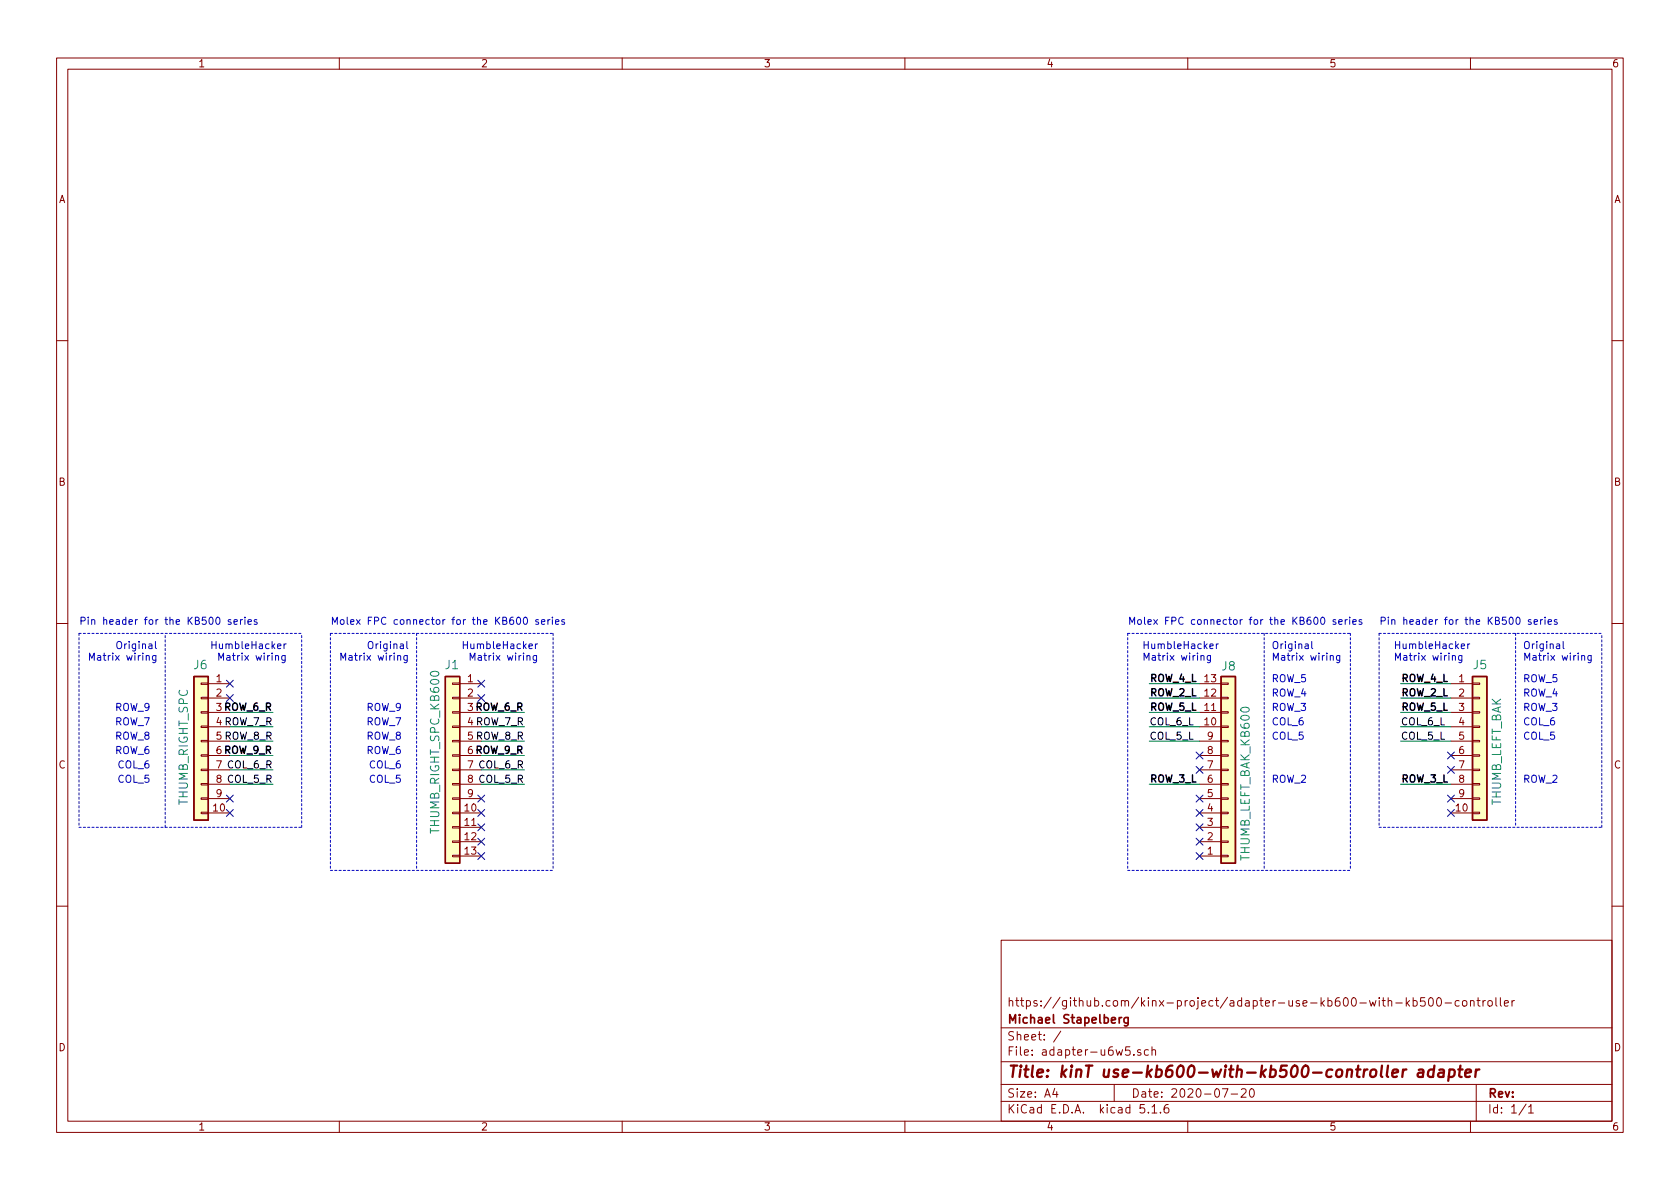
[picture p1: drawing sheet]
EESchema Schematic File Version 4
EELAYER 30 0
EELAYER END
$Descr A4 11693 8268
encoding utf-8
Sheet 1 1
Title "kinT use-kb600-with-kb500-controller adapter"
Date "2020-07-20"
Rev ""
Comp "Michael Stapelberg"
Comment1 "https://github.com/kinx-project/adapter-use-kb600-with-kb500-controller"
Comment2 ""
Comment3 ""
Comment4 ""
$EndDescr
$Comp
L Connector_Generic:Conn_01x10 J6
U 1 1
P 1400 5150
F 0 "J6" H 1350 5650 59  0000 L BNN
F 1 "THUMB_RIGHT_SPC" V 1550 4700 59  0000 L BNN
F 2 "Connector_PinHeader_2.54mm:PinHeader_1x10_P2.54mm_Vertical" H 1400 5150 50  0001 C CNN
F 3 "" H 1400 5150 50  0001 C CNN
	1    1400 5150
	-1   0    0    -1  
$EndComp
NoConn ~ 1600 5650
NoConn ~ 1600 5550
NoConn ~ 1600 4850
NoConn ~ 1600 4750
NoConn ~ 10100 5250
NoConn ~ 10100 5350
NoConn ~ 10100 5550
NoConn ~ 10100 5650
Text Label 9750 4750 0    50   ~ 10
ROW_4_L
Text Label 9750 4950 0    50   ~ 10
ROW_5_L
$Comp
L Connector_Generic:Conn_01x10 J5
U 1 1
P 10300 5150
F 0 "J5" H 10250 5650 59  0000 L BNN
F 1 "THUMB_LEFT_BAK" V 10450 4700 59  0000 L BNN
F 2 "Connector_PinHeader_2.54mm:PinHeader_1x10_P2.54mm_Vertical" H 10300 5150 50  0001 C CNN
F 3 "" H 10300 5150 50  0001 C CNN
	1    10300 5150
	1    0    0    -1  
$EndComp
Text Label 9750 5450 0    50   ~ 10
ROW_3_L
Text Label 9750 5150 0    50   ~ 0
COL_5_L
Text Label 9750 5050 0    50   ~ 0
COL_6_L
Text Label 1900 5250 2    50   ~ 10
ROW_9_R
Wire Wire Line
	1900 5250 1600 5250
Text Label 1900 5350 2    50   ~ 0
COL_6_R
Wire Wire Line
	1600 5350 1900 5350
Text Label 1900 5450 2    50   ~ 0
COL_5_R
Wire Wire Line
	1900 5450 1600 5450
Text Label 1900 5150 2    50   ~ 0
ROW_8_R
Wire Wire Line
	1900 5150 1600 5150
Text Label 1900 5050 2    50   ~ 0
ROW_7_R
Wire Wire Line
	1900 5050 1600 5050
Text Label 1900 4950 2    50   ~ 10
ROW_6_R
Wire Wire Line
	1900 4950 1600 4950
Text Label 9750 4850 0    50   ~ 10
ROW_2_L
Wire Wire Line
	9750 4750 10100 4750
Wire Wire Line
	10100 4850 9750 4850
Wire Wire Line
	9750 4950 10100 4950
Wire Wire Line
	10100 5050 9750 5050
Wire Wire Line
	9750 5150 10100 5150
Wire Wire Line
	10100 5450 9750 5450
Text Notes 10600 5450 0    50   ~ 0
ROW_2
Text Notes 10600 5150 0    50   ~ 0
COL_5
Text Notes 10600 5050 0    50   ~ 0
COL_6
Text Notes 10600 4950 0    50   ~ 0
ROW_3
Text Notes 10600 4850 0    50   ~ 0
ROW_4
Text Notes 10600 4750 0    50   ~ 0
ROW_5
Text Notes 1050 5450 2    50   ~ 0
COL_5
Text Notes 1050 5350 2    50   ~ 0
COL_6
Text Notes 1050 5250 2    50   ~ 0
ROW_6
Text Notes 1050 5150 2    50   ~ 0
ROW_8
Text Notes 1050 5050 2    50   ~ 0
ROW_7
Text Notes 1050 4950 2    50   ~ 0
ROW_9
Text Notes 1100 4600 2    50   ~ 0
Original\nMatrix wiring
Text Notes 2000 4600 2    50   ~ 0
HumbleHacker\nMatrix wiring
Wire Notes Line
	550  4400 2100 4400
Text Notes 9700 4600 0    50   ~ 0
HumbleHacker\nMatrix wiring
Text Notes 10600 4600 0    50   ~ 0
Original\nMatrix wiring
Wire Notes Line
	10550 4400 10550 5750
Wire Notes Line
	11150 5750 11150 4400
Wire Notes Line
	9600 4400 9600 5750
Wire Notes Line
	9600 5750 11150 5750
Wire Notes Line
	9600 4400 11150 4400
Wire Notes Line
	550  4400 550  5750
Wire Notes Line
	1150 5750 1150 4400
Wire Notes Line
	2100 5750 2100 4400
Wire Notes Line
	550  5750 2100 5750
$Comp
L Connector_Generic:Conn_01x13 J1
U 1 1
P 3150 5350
F 0 "J1" H 3100 6050 59  0000 L BNN
F 1 "THUMB_RIGHT_SPC_KB600" V 3300 4900 59  0000 L BNN
F 2 "kinx:39-53-2135" H 3150 5350 50  0001 C CNN
F 3 "" H 3150 5350 50  0001 C CNN
	1    3150 5350
	-1   0    0    -1  
$EndComp
NoConn ~ 3350 5850
NoConn ~ 3350 5750
Text Label 3650 5250 2    50   ~ 10
ROW_9_R
Wire Wire Line
	3650 5450 3350 5450
Text Label 3650 5350 2    50   ~ 0
COL_6_R
Text Label 3650 5450 2    50   ~ 0
COL_5_R
Text Label 3650 5150 2    50   ~ 0
ROW_8_R
Wire Wire Line
	3650 5350 3350 5350
Text Label 3650 5050 2    50   ~ 0
ROW_7_R
Wire Wire Line
	3650 5250 3350 5250
Text Label 3650 4950 2    50   ~ 10
ROW_6_R
Wire Wire Line
	3650 5150 3350 5150
Text Notes 2800 5450 2    50   ~ 0
COL_5
Text Notes 2800 5350 2    50   ~ 0
COL_6
Text Notes 2800 5250 2    50   ~ 0
ROW_6
Text Notes 2800 5150 2    50   ~ 0
ROW_8
Text Notes 2800 5050 2    50   ~ 0
ROW_7
Text Notes 2800 4950 2    50   ~ 0
ROW_9
Text Notes 2850 4600 2    50   ~ 0
Original\nMatrix wiring
Text Notes 3750 4600 2    50   ~ 0
HumbleHacker\nMatrix wiring
Wire Notes Line
	2300 4400 3850 4400
Wire Notes Line
	2300 6050 3850 6050
Wire Notes Line
	3850 4400 3850 6050
Wire Notes Line
	2900 4400 2900 6050
Wire Notes Line
	2300 4400 2300 6050
Text Notes 550  4350 0    50   ~ 0
Pin header for the KB500 series
Text Notes 2300 4350 0    50   ~ 0
Molex FPC connector for the KB600 series
Text Notes 9600 4350 0    50   ~ 0
Pin header for the KB500 series
NoConn ~ 8350 5250
NoConn ~ 8350 5350
NoConn ~ 8350 5550
NoConn ~ 8350 5850
Text Label 8000 4750 0    50   ~ 10
ROW_4_L
Text Label 8000 4950 0    50   ~ 10
ROW_5_L
$Comp
L Connector_Generic:Conn_01x13 J8
U 1 1
P 8550 5350
F 0 "J8" H 8500 4600 59  0000 L BNN
F 1 "THUMB_LEFT_BAK_KB600" V 8700 4900 59  0000 L BNN
F 2 "kinx:39-53-2135" H 8550 5350 50  0001 C CNN
F 3 "" H 8550 5350 50  0001 C CNN
	1    8550 5350
	1    0    0    1   
$EndComp
Text Label 8000 5450 0    50   ~ 10
ROW_3_L
Text Label 8000 5150 0    50   ~ 0
COL_5_L
Text Label 8000 5050 0    50   ~ 0
COL_6_L
Text Label 8000 4850 0    50   ~ 10
ROW_2_L
Wire Wire Line
	8000 4750 8350 4750
Wire Wire Line
	8350 4850 8000 4850
Wire Wire Line
	8000 4950 8350 4950
Wire Wire Line
	8350 5050 8000 5050
Wire Wire Line
	8000 5150 8350 5150
Wire Wire Line
	8350 5450 8000 5450
Text Notes 8850 5450 0    50   ~ 0
ROW_2
Text Notes 8850 5150 0    50   ~ 0
COL_5
Text Notes 8850 5050 0    50   ~ 0
COL_6
Text Notes 8850 4950 0    50   ~ 0
ROW_3
Text Notes 8850 4850 0    50   ~ 0
ROW_4
Text Notes 8850 4750 0    50   ~ 0
ROW_5
Text Notes 7950 4600 0    50   ~ 0
HumbleHacker\nMatrix wiring
Text Notes 8850 4600 0    50   ~ 0
Original\nMatrix wiring
Wire Notes Line
	7850 6050 9400 6050
Wire Notes Line
	7850 4400 9400 4400
Text Notes 7850 4350 0    50   ~ 0
Molex FPC connector for the KB600 series
Wire Notes Line
	9400 4400 9400 6050
Wire Notes Line
	8800 4400 8800 6050
Wire Notes Line
	7850 4400 7850 6050
Wire Wire Line
	3650 4950 3350 4950
Wire Wire Line
	3650 5050 3350 5050
NoConn ~ 3350 4750
NoConn ~ 3350 4850
NoConn ~ 3350 5550
NoConn ~ 3350 5650
NoConn ~ 3350 5950
NoConn ~ 8350 5650
NoConn ~ 8350 5750
NoConn ~ 8350 5950
$EndSCHEMATC
